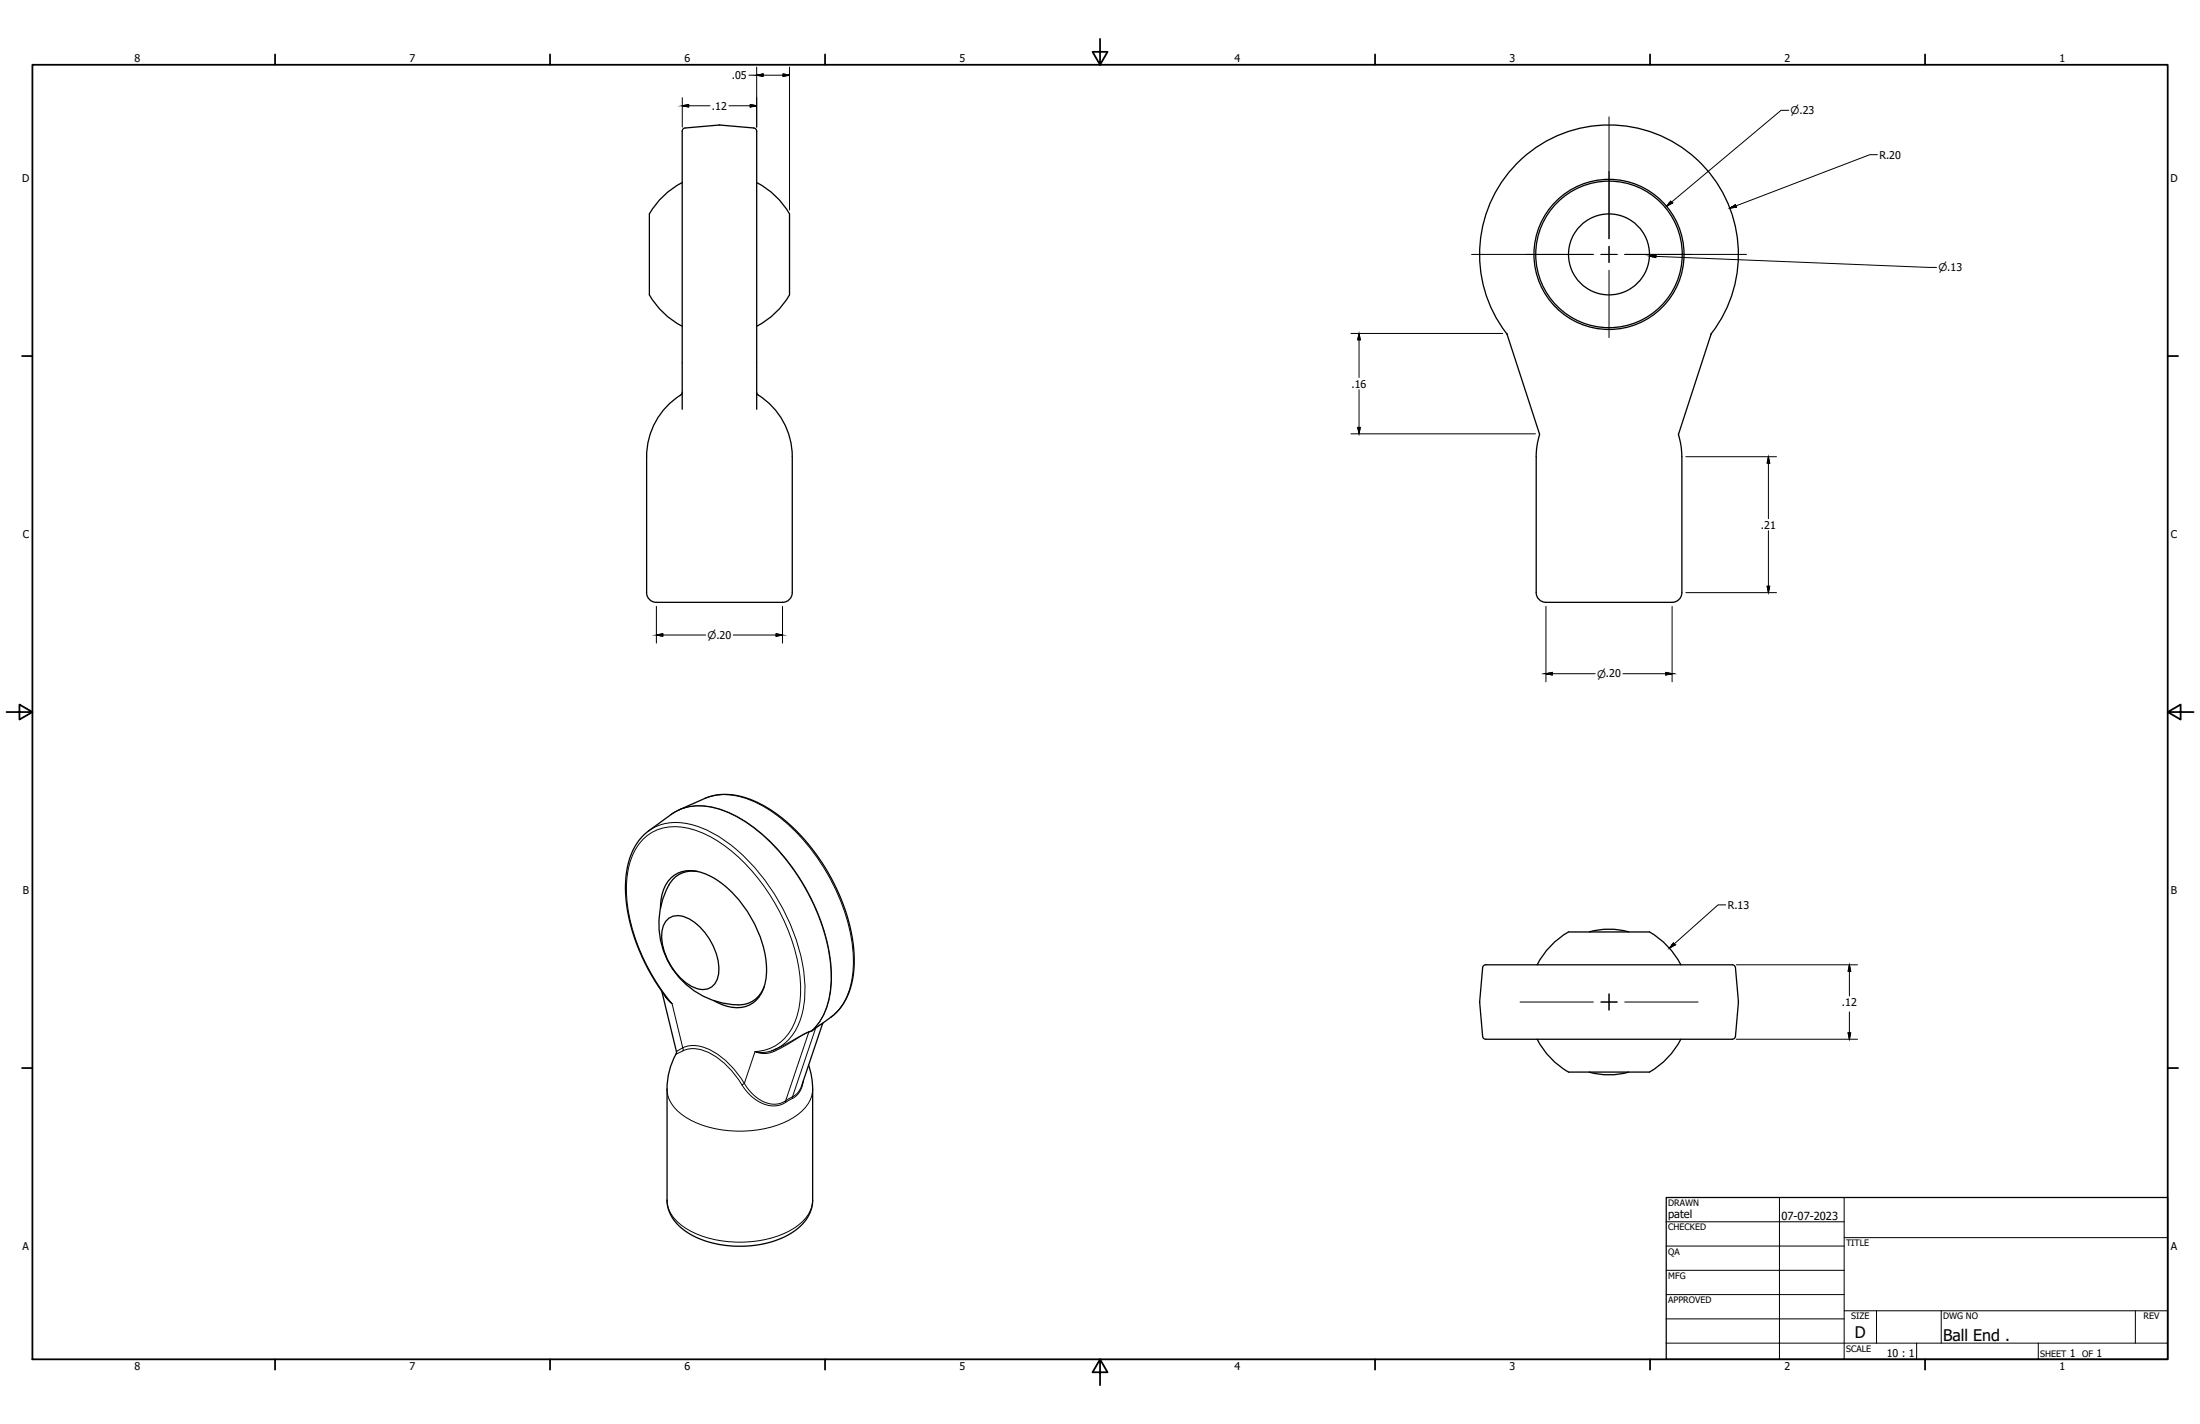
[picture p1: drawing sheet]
<svg xmlns="http://www.w3.org/2000/svg" width="864mm" height="559mm" viewBox="0 0 864 559" stroke-linecap="round" stroke-linejoin="round" font-family="sans-serif">
<!-- layer: Visible (ANSI) -->
<g fill="none" stroke="#000" stroke-width=".51">
<path d="M267.8 71.6a31.8 31.8 0 0 0-12.9 12.4M297 71.6a31.8 31.8 0 0 1 12.9 12.4M254.9 84v31.7a31.8 31.8 0 0 0 12.9 12.3M309.9 84v31.7a31.8 31.8 0 0 1-12.9 12.3M591.4 130.9a50.8 50.8 0 0 1 6-68.6 50.8 50.8 0 0 1 68.9 .3 50.8 50.8 0 0 1 5.3 68.7M591.4 130.9l.2 .4M591.5 130.9l12.8 39.3M671.8 130.9l-12.9 39.3M267.2 155a28.6 28.6 0 0 0-13.4 24.2v53.4M267.8 153.9l-.6 1.1M297 153.9l.6 1.1M297.6 155a28.6 28.6 0 0 1 13.4 24.2v53.3a3.8 3.8 0 0 1-3.8 3.9h-49.6a3.8 3.8 0 0 1-3.8-3.9"/>
<path d="M267.8 160.6v-109.1l.5-1 .7-.3a76.7 76.7 0 0 1 27.2 .1l.6 .5 .2 .7v109.1M604.3 170.1v.8M658.9 170.1v.8M658.9 170.9l.9 3.6 .4 4.7v53.3a3.8 3.8 0 0 1-3.8 3.9h-49.6a3.8 3.8 0 0 1-3.8-3.9v-54.2l.4-3.8 .9-3.6M259.3 356.5a15.3 15.3 0 0 1 5.5-13.1 13.2 13.2 0 0 1 13.5 .1 45 45 0 0 1 21.1 27.3 26.8 26.8 0 0 1-.3 18.5 10.9 10.9 0 0 1-13.7 5.6l-5.3-2.3M262.6 347.3a31.6 31.6 0 0 0 29.4 46.9 10.4 10.4 0 0 0 8-7M273.8 342a10.3 10.3 0 0 0-11.2 5.3M262.1 360.7a7.3 7.3 0 0 1 8.6 0 24.3 24.3 0 0 1 11.4 21 6.4 6.4 0 0 1-9.7 5.8 24 24 0 0 1-12.6-21.6 8.2 8.2 0 0 1 2.3-5.2zM582 379.8l.5-1 .8-.2h96.7l.7 .2 .5 1a77.2 77.2 0 0 1 0 27.2l-.5 .6-.7 .2h-96.7l-.8-.2-.5-1M582 379.8l-1.2 13.3M615.7 365.7a31.8 31.8 0 0 0-12.3 12.9M615.7 365.7h31.8"/>
<path d="M639.4 365.7a28.6 28.6 0 0 0-15.6 0M647.5 365.7a31.8 31.8 0 0 1 12.3 12.9M259.8 389l5.7 23.7-.1 .9M261.4 391.2a73.3 73.3 0 0 1-15.9-43.9 26.7 26.7 0 0 1 8.5-20.7l11-8 11.7-5.3a25.3 25.3 0 0 1 21.6 2.1 70.9 70.9 0 0 1 30.1 33.3 61.4 61.4 0 0 1 6.6 33.4 24 24 0 0 1-8.8 17l-3.3 2.6-8.2 24.3M580.8 393.1v.2M580.8 393.3l1.2 13.4M265.4 413.5a28.6 28.6 0 0 0-3.6 13.9l.1 43.6a15.8 15.8 0 0 0 9.1 13.4 42.2 42.2 0 0 0 39.8-.6 15.5 15.5 0 0 0 8.2-12.8v-44.6l-.6-4.7-1-3.7M304.8 411.6l-2 .8M603.4 407.8a31.8 31.8 0 0 0 12.3 12.9h31.8a31.9 31.9 0 0 0 12.3-12.9M639.4 420.7a28.6 28.6 0 0 1-15.6 0"/>
<circle cx="631.6" cy="99.8" r="29.5"/>
<circle cx="631.6" cy="99.8" r="28.8"/>
<circle cx="631.6" cy="99.8" r="15.9"/>
</g>
<!-- layer: Center Mark (ANSI) -->
<path d="M631.6 45.9v47.8M577.7 99.8h47.8M628.4 99.8h6.4M631.6 96.7v6.3M637.8 99.8h47.8M631.6 106v26.5M596.7 393.2h28.8M628.4 393.2h3.2v-3.2v6.4v-3.2h3.2zM637.8 393.2h28.8" fill="none" stroke="#000" stroke-width=".39"/>
<!-- layer: Visible Narrow (ANSI) -->
<g fill="none" stroke="#000" stroke-width=".39">
<path d="M263.4 319.6a21 21 0 0 1 19.7-1.8 60.7 60.7 0 0 1 28.2 23.3 76.7 76.7 0 0 1 14.9 42.8 27.6 27.6 0 0 1-7.5 20.6l-.1 .1M266.7 317.7a24.3 24.3 0 0 1 20 1.4 69.8 69.8 0 0 1 30 30.1 69.1 69.1 0 0 1 9.5 38.1 26.1 26.1 0 0 1-7.3 17M276.7 313.3a24 24 0 0 1 20 1.6 69.5 69.5 0 0 1 29.6 30.7 64.7 64.7 0 0 1 8.3 37.7 23.2 23.2 0 0 1-8.4 15.8M254.6 326a20.7 20.7 0 0 1 19.5-1.6 62.3 62.3 0 0 1 29.1 25.2 73.2 73.2 0 0 1 12.8 40.1 26.1 26.1 0 0 1-7.8 19.6l-4.1 2.5M260.7 390.2l1.4 2.1 1.7 1.6-2.4-2.7M268 411.2a13.9 13.9 0 0 1 13.5 2.4 37.2 37.2 0 0 1 10.7 11.5M268 411.2l.1 1.2M268 411.2l-4.2-17.3a76.1 76.1 0 0 1-17.9-43.8 28.7 28.7 0 0 1 6.6-20.8 18.5 18.5 0 0 1 18.9-4 55 55 0 0 1 26.7 20 74.6 74.6 0 0 1 16.2 42.9 27.2 27.2 0 0 1-7 20 16.7 16.7 0 0 1-10.9 4.5l-4.2 12.4M268 411.2l-2.5 1.5M268.1 412.3a13.9 13.9 0 0 1 13.8 3l2.8 2.3 2.8 2.9 3.7 5.2M268.1 412.4l-2.7 1.2M303.2 412.2l.6 .4"/>
<path d="M317.5 405.1l-9.1 26.9a10.4 10.4 0 0 1-13-2.7l-3.2-4.2M317.5 405.1l-10.4 5.8a11.6 11.6 0 0 1-9.4 2.2l-1.3-.4a11.2 11.2 0 0 0 6.4-.3M317.7 404.8l-.2 .2M318.6 404.7l-1.1 .4M318.9 404.3v.2M318.9 404.3l-3.5 1.5-10.6 5.8M320.2 403.5l-1.6 1.2M320.2 403.5l-9.1 26.9M320.2 403.3l-.1 .2M320.2 403.3l-1.3 1M322.8 401.9l-2.6 1.6M323.3 401.3l-3.1 2"/>
<path d="M261.8 427.4a13.6 13.6 0 0 0 7.6 11.2 44.2 44.2 0 0 0 42 0 14.1 14.1 0 0 0 7.6-11.2M291.3 425.7a15.1 15.1 0 0 0 13.8 8.2l3.3-1.3M292.2 425.1l-.9 .6M311 431.1l-2.6 1.5M311.1 430.4l-2.7 1.6v.5M314.7 426a7.3 7.3 0 0 1-3.6 4.4M315.3 424.1a8.5 8.5 0 0 1-4.3 7l.1-.7M261.8 470.9a13.6 13.6 0 0 0 7.6 11.2 44.2 44.2 0 0 0 42 0 14.1 14.1 0 0 0 7.6-11.2"/>
</g>
<!-- layer: Border (ANSI) -->
<g fill="none" stroke="#000" stroke-width=".7">
<path d="M431.8 15.3v10.1l-2.9-5.1h5.9l-3 5.1M12.7 25.4h838.2v508h-838.2zM108 21.4v4M215.9 21.4v4M323.9 21.4v4M539.8 21.4v4M647.7 21.4v4M755.7 21.4v4M8.7 139.7h4M850.9 139.7h4.1M2.6 279.4h10.1l-5.1-2.9v5.9l5.1-3M850.9 279.4l5.1 3v-5.9l-5.1 2.9h10.2"/>
<path d="M8.7 419.1h4M850.9 419.1h4.1M108 533.4v4.1M215.9 533.4v4.1M323.9 533.4v4.1M431.8 533.4l3 5.1h-5.9l2.9-5.1v10.2M539.8 533.4v4.1M647.7 533.4v4.1M755.7 533.4v4.1"/>
</g>
<!-- layer: Title (ANSI) -->
<g fill="none" stroke="#000" stroke-width=".39">
<path d="M654.1 479.4h69.8M698.5 469.9v63.5M723.9 469.9v63.5M654.1 489h69.8M654.1 498.5h69.8M723.9 485.7h127M654.1 508h69.8M654.1 517.5h69.8M723.9 514.4h127M736.6 514.4v12.7M762 514.4v12.7M838.2 514.4v12.7"/>
<path d="M654.1 527.1h196.8M752.4 527.1v6.3M800.1 527.1v6.3"/>
</g>
<path d="M654.1 469.9h196.8v63.5h-196.8z" fill="none" stroke="#000" stroke-width=".51"/>
<!-- layer: Dimension (ANSI) -->
<g fill="none" stroke="#000" stroke-width=".39">
<path d="M267.8 38.3v11.6M294 29.5h15.9M297 29.5l2.5-.5v1zM297 26.3v23.6M307.4 29l2.5 .5-2.5 .5zM309.9 26.3v56.1M267.8 41.5l2.5-.5v1zM267.8 41.5h10.9M286.1 41.5h10.9M294.5 41l2.5 .5-2.5 .5zM702.2 43.3h-3l-45 37.6M655.8 79l.6 .7-2.2 1.2z"/>
<path d="M737 60.7h-3l-55 21M679 81.7l2.2-1.4 .4 1zM647.5 100.5l2.5-.4v1zM647.5 100.5l112.7 4.4M530.3 130.9h59.6M533.5 130.9l.5 2.5h-1zM533.5 130.9v17.2M533.5 152.9v17.3M530.3 170.2h72.4M533 167.7h1l-.5 2.5zM661.8 179.2h35.6M694.2 179.2l.5 2.5h-1z"/>
<path d="M694.2 179.2v24.3M694.2 208.3v24.3M257.7 238v14.4M307.2 238v14.4M606.8 238v29.5M656.4 238v29.5M661.8 232.6h35.6M693.7 230.1h1l-.5 2.5zM257.7 249.2l2.5-.5v1zM257.7 249.2h19.3M287.8 249.2h19.4M304.7 248.7l2.5 .5-2.5 .5z"/>
<path d="M606.8 264.4l2.5-.5v1zM606.8 264.4h19.4M637.1 264.4h19.3M653.9 263.9l2.5 .5-2.5 .5zM677.4 355.1h-3l-19.1 17M656.9 370.1l.6 .7-2.2 1.3zM681.6 378.6h47.5M726 378.6l.5 2.5h-1zM726 378.6v12.2M726 397.1v10.7M681.6 407.8h47.5M725.5 405.3h1l-.5 2.5z"/>
</g>
<g fill="#000" stroke="#000" stroke-width=".39">
<path d="M533.5 130.9l.5 2.5h-1zM533 167.7h1l-.5 2.5zM694.2 179.2l.5 2.5h-1zM693.7 230.1h1l-.5 2.5zM726 378.6l.5 2.5h-1zM725.5 405.3h1l-.5 2.5z"/>
<path d="M297 29.5l2.5-.5v.5zM297 29.5l2.5 .5v-.5z"/>
<path d="M307.4 29l2.5 .5h-2.5zM307.4 29.5v.5l2.5-.5z"/>
<path d="M267.8 41.5l2.5-.5v.5zM267.8 41.5l2.5 .5v-.5z"/>
<path d="M294.5 41l2.5 .5h-2.5zM294.5 41.5v.5l2.5-.5z"/>
<path d="M655.8 79l.6 .7h-1.2zM655.2 79.7l-1 1.2 2.2-1.2z"/>
<path d="M679.7 81.3l1.5-1 .4 1zM679 81.7l2.6-.4h-1.9z"/>
<path d="M647.5 100.5l2.5-.4v.4zM647.5 100.5l2.5 .6v-.6z"/>
<path d="M257.7 249.2l2.5-.5v.5zM257.7 249.2l2.5 .5v-.5z"/>
<path d="M304.7 248.7l2.5 .5h-2.5zM304.7 249.2v.5l2.5-.5z"/>
<path d="M606.8 264.4l2.5-.5v.5zM606.8 264.4l2.5 .5v-.5z"/>
<path d="M653.9 263.9l2.5 .5h-2.5zM653.9 264.4v.5l2.5-.5z"/>
<path d="M656.9 370.1l.6 .7h-1.2zM656.3 370.8l-1 1.3 2.2-1.3z"/>
</g>
<g font-size="6.3">
<text x="728.1" y="524.9">D</text>
<text x="762.8" y="526.2">Ball End .</text>
</g>
<g font-size="4.4">
<text x="654.8" y="477.8">patel</text>
<text x="699.3" y="478.6">07-07-2023</text>
</g>
<g font-size="4.2">
<text x="52.9" y="24.4">8</text>
<text x="160.8" y="24.4">7</text>
<text x="268.8" y="24.4">6</text>
<text x="376.7" y="24.4">5</text>
<text x="484.7" y="24.4">4</text>
<text x="592.6" y="24.4">3</text>
<text x="700.5" y="24.4">2</text>
<text x="808.5" y="24.4">1</text>
<text x="287.3" y="31">.05</text>
<text x="279.5" y="43.1">.12</text>
<text x="737.8" y="62.2">R.20</text>
<text x="8.8" y="71.4">D</text>
<text x="852" y="71.4">D</text>
<text x="530.6" y="152.1">.16</text>
<text x="691.3" y="207.5">.21</text>
<text x="8.9" y="211.1">C</text>
<text x="852.2" y="211.1">C</text>
<text x="9" y="350.8">B</text>
<text x="852.2" y="350.8">B</text>
<text x="678.2" y="356.6">R.13</text>
<text x="723.1" y="394.8">.12</text>
<text x="8.9" y="490.5">A</text>
<text x="852.1" y="490.5">A</text>
<text x="740.6" y="532.6">10 : 1</text>
<text x="812.5" y="532.6">1</text>
<text x="823" y="532.6">1</text>
<text x="52.9" y="537.5">8</text>
<text x="160.8" y="537.5">7</text>
<text x="268.8" y="537.5">6</text>
<text x="376.7" y="537.5">5</text>
<text x="484.7" y="537.5">4</text>
<text x="592.6" y="537.5">3</text>
<text x="700.5" y="537.5">2</text>
<text x="808.5" y="537.5">1</text>
</g>
<g font-size="4.1">
<text x="702.9" y="44.9">⌀.23</text>
<text x="760.9" y="106.5">⌀.13</text>
<text x="277.7" y="250.8">⌀.20</text>
<text x="626.9" y="265.9">⌀.20</text>
</g>
<g font-size="3.5">
<text x="654.8" y="473.2">DRAWN</text>
<text x="654.8" y="482.8">CHECKED</text>
<text x="724.7" y="489">TITLE</text>
<text x="654.8" y="492.3">QA</text>
<text x="654.8" y="501.8">MFG</text>
<text x="654.8" y="511.4">APPROVED</text>
<text x="726.7" y="517.7">SIZE</text>
<text x="762.8" y="517.7">DWG NO</text>
<text x="841.4" y="517.7">REV</text>
<text x="724.7" y="530.4">SCALE</text>
<text x="800.9" y="532.6">SHEET</text>
<text x="817.4" y="532.6">OF</text>
</g>
</svg>
